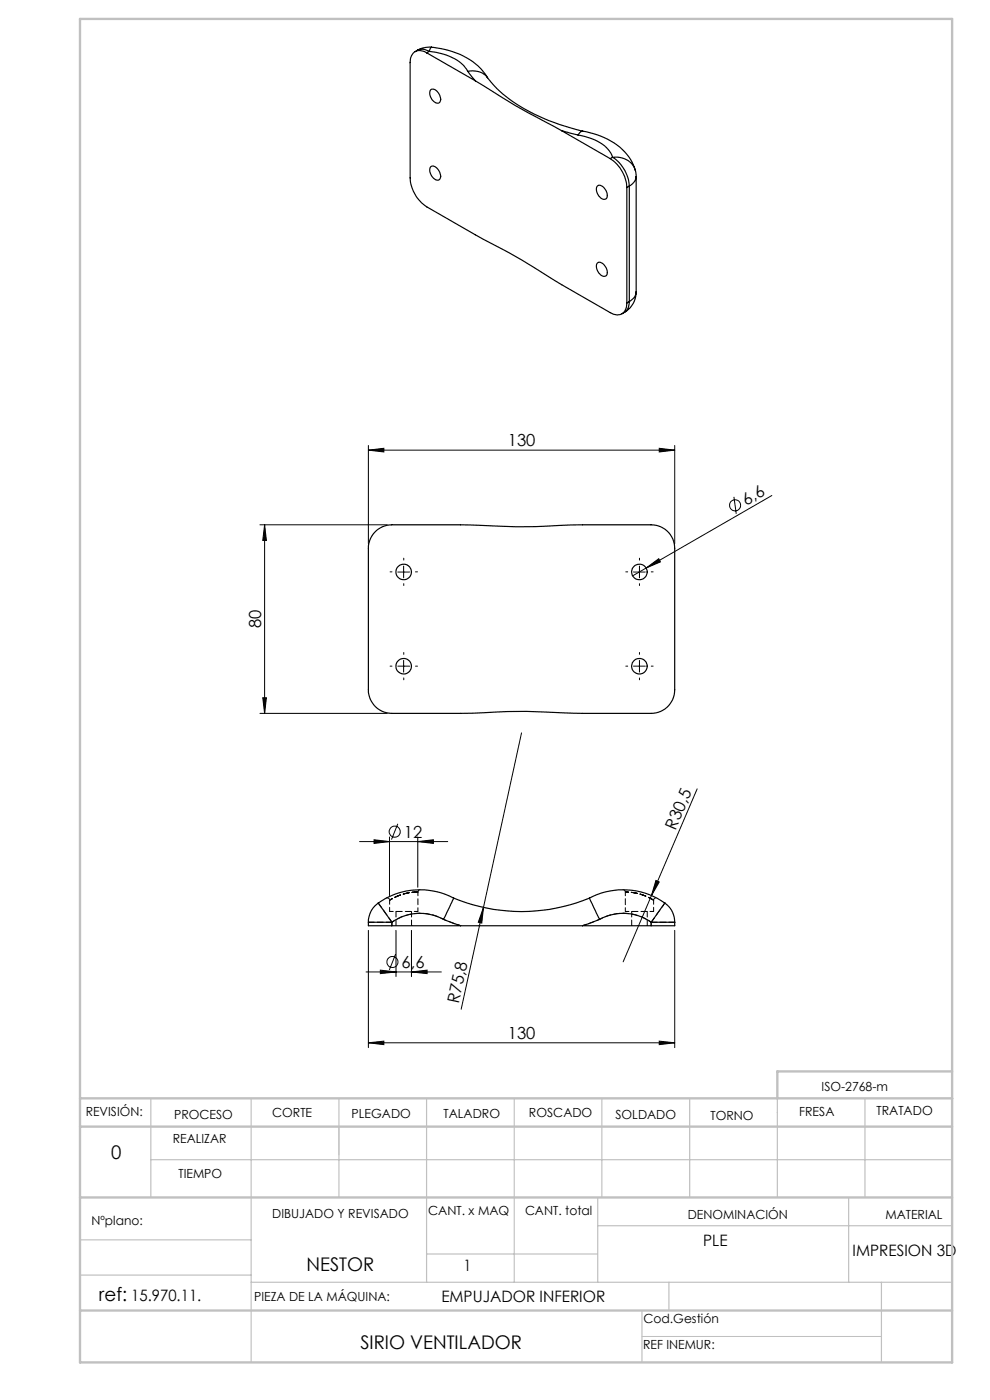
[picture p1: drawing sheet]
<svg xmlns="http://www.w3.org/2000/svg" width="210mm" height="297mm" viewBox="0 0 210 297" stroke-linecap="round" stroke-linejoin="round" font-family="sans-serif">
<g fill="none" stroke="#000" stroke-width=".21">
<path d="M78.1 95.5l3.3-.4v.8zM78.1 94.5v20.8M78.1 95.5h65M139.8 95.1l3.3 .4-3.3 .4zM143.1 94.5v20.8M55.1 111.3h27M56.1 111.3v40M56.1 111.3l.4 3.3h-.8zM155.7 105.4l.5 3.6M163.7 105.1l-26.6 15.4M84.4 121.4h2.5M85.6 120.1v2.5"/>
<path d="M134.4 121.4h2.5M135.6 120.1v2.5M137.1 120.5l2.6-2 .4 .7zM137.1 120.5l-2.9 1.7M55.1 151.3h27M55.7 148h.8l-.4 3.3zM84.4 141.3h2.5M85.6 140.1v2.5M110.6 155.5l-8 37M134.4 141.3h2.5M135.6 140.1v2.5M76.3 178.5h18.7"/>
<path d="M79.3 178.1l3.3 .4-3.3 .4zM82.6 177.5v12.5M84.4 174.8l-1.4 3.3M88.6 178.5l3.3-.4v.8zM88.6 177.5v10.7M147.9 167.4l-15.7 36.6M78.1 197.4v24.8M84 197.4v9.8M87.3 197.4v9.8M102.6 192.5l-.4 3.3-.7-.2zM102.6 192.5l-4.8 21.6M139.1 186.8l.7 .3-1.6 2.9z"/>
<path d="M143.1 197.4v24.8M77.6 206.2h16M80.7 205.8l3.3 .4-3.3 .3zM83.9 202.4l-1.3 3.4M87.3 206.2l3.3-.4v.7zM78.1 221.2l3.3-.3v.7zM78.1 221.2h65M139.8 220.9l3.3 .3-3.3 .4z"/>
<circle cx="155.9" cy="107.2" r="1.18"/>
<circle cx="83.7" cy="176.4" r="1.18"/>
<circle cx="83.2" cy="204.1" r="1.18"/>
</g>
<g fill="none" stroke="#000" stroke-width=".21" stroke-dasharray="15.2 1.3 1.3 1.3">
<path d="M85.6 118.8v-.4M135.6 118.8v-.4M83.1 121.3h-.4M85.6 138.8v-.4M85.6 123.8v.4M88.1 121.3h.4M133.1 121.3h-.4M135.6 138.8v-.4M135.6 123.8v.4M138.1 121.3h.4M83.1 141.3h-.4M85.6 143.8v.4"/>
<path d="M88.1 141.3h.4M133.1 141.3h-.4M135.6 143.8v.4M138.1 141.3h.4"/>
</g>
<path d="M71.9 239v6M136.2 283.5h50.8" fill="none" stroke="#c0c0c0" stroke-width=".21"/>
<g fill="none" stroke="#c0c0c0" stroke-width=".25">
<path d="M32 233v21M53.3 233v56M71.9 233v21M90.5 233v39M109.1 233v39M127.7 233v21M146.3 233v21M164.9 233v21M183.5 233v21M32 246h170M126.8 254v18M180 254v18"/>
<path d="M17 270.5h36.3M17 263h36.3M53.3 272h148.7M90.5 266h36.3M126.8 260h75.2M136.2 278v11M141.9 272v6M187 272v17"/>
</g>
<path d="M17 4h185v285h-185zM17 233h185M17 239h185M202 227.3h-37.1v5.7M17 254h185M17 278h185" fill="none" stroke="#c0c0c0" stroke-width=".5"/>
<g fill="#000">
<path d="M137.1 120.5l2.6-2 .4 .7zM102.6 192.5l-.4 3.3-.7-.2zM139.1 186.8l.7 .3-1.6 2.9z"/>
<path d="M78.1 95.5l3.3-.4v.8zM139.8 95.1l3.3 .4-3.3 .4zM79.3 178.1l3.3 .4-3.3 .4zM88.6 178.5l3.3-.4v.8zM80.7 205.8l3.3 .4-3.3 .3zM87.3 206.2l3.3-.4v.7z"/>
<path d="M56.1 111.3l.4 3.3h-.8zM55.7 148h.8l-.4 3.3z"/>
<path d="M139.8 220.9l3.3 .3-3.3 .4zM78.1 221.2l3.3-.3v.7z"/>
</g>
<g fill="none" stroke="#000" stroke-width=".25">
<path d="M88.5 10.7a2.6 2.6 0 0 1 2.6 .2M88.5 10.7l-.4 .3M90.5 11.2a2.15 2.15 0 0 0-2.5-.2 2.15 2.15 0 0 0-1 2.3v24.4a8 8 0 0 0 3.5 6.2l10.3 5.9a187.9 187.9 0 0 1 18.3 10.6l10.3 5.9a2.15 2.15 0 0 0 2.5 .3 2.15 2.15 0 0 0 1.1-2.3M90.5 11.2l10.3 5.9M91.1 10.9a10.9 10.9 0 0 1 7.9 3.8l.2 .4M91.1 10.9l-.6 .3M91.4 19a1.61 1.61 0 0 1 2 1.6 .83 .83 0 0 1-.2 1.2 .83 .83 0 0 1-1.2-.2 2.1 2.1 0 0 1-.6-2.6zM91.5 10a15.5 15.5 0 0 1 11.7 6.1l.2 .4M91.5 10a5.5 5.5 0 0 0-3 .7M91.5 10l-.2 .2-.2 .7M99.2 15.1a4.2 4.2 0 0 1 4.6 1.9 31.9 31.9 0 0 0 14.8 9.4l5 1.4M99.2 15.1l1.6 2"/>
<path d="M100.8 17.1a185.3 185.3 0 0 0 18.3 10.6M91.4 35.4a1.34 1.34 0 0 1 1.8 .9 1.3 1.3 0 0 1-.2 1.9 2.03 2.03 0 0 1-1.6-2.8zM119.1 27.7l3.5 .9M119.1 27.7l10.3 6M122.6 28.6a9.8 9.8 0 0 1 7 3.9l.3 .9M123.6 27.8a14.4 14.4 0 0 1 10.5 6.6l.6 1.7M123.6 27.8l-.4 .1-.6 .7M126.7 39.5a1.38 1.38 0 0 1 1.9 .9 1.15 1.15 0 0 1-.4 1.9 2.1 2.1 0 0 1-1.5-2.8zM129.4 33.7a7.9 7.9 0 0 1 3.6 6.1M129.9 33.4a7.9 7.9 0 0 1 3.6 6.1M129.9 33.4a4.3 4.3 0 0 1 4.8 2.7M129.9 33.4l-.5 .3"/>
<path d="M133 39.8v24.5M133.5 39.5l-.5 .3M133.5 39.5v24.5M134.7 36.1l.2 1.4M134.9 37.5a2.48 2.48 0 0 1-1.4 2M134.9 37.5v24.4M126.7 55.8a1.38 1.38 0 0 1 1.9 1 1.15 1.15 0 0 1-.4 1.8 2.1 2.1 0 0 1-1.5-2.8zM132.4 66.3l-.5 .3M133.5 64a2.5 2.5 0 0 1-1.1 2.3M133.5 64l-.5 .3M134.9 61.9a5 5 0 0 1-2.5 4.4M134.9 61.9a2.46 2.46 0 0 1-1.4 2.1"/>
<path d="M79.8 112.6l1.3-.8 1-.4 1-.1 18.6 .1a137.4 137.4 0 0 0 19.4 0l17-.1a5 5 0 0 1 5 5v30a5 5 0 0 1-5 5l-18.5-.1a137.1 137.1 0 0 0-19.4 .1h-17.1a5 5 0 0 1-5-5v-30a4.9 4.9 0 0 1 1.7-3.7zM78.1 195.6h5M78.1 195.6v.8h5M80.2 191.6l2.9 4M80.2 191.6a4.8 4.8 0 0 0-2.1 4M83.1 195.6v.8M83.1 196.4h14.6M94.1 195l3.6 1.4M94.1 195a10.3 10.3 0 0 0-11 .6M96.2 190.5l-2.1 4.5M96.2 190.5a37.7 37.7 0 0 0 28.8 0M96.2 190.5a15.4 15.4 0 0 0-16 1.1"/>
<path d="M97.7 196.4h25.9M123.6 196.4h14.5M125 190.5l2.2 4.5M125 190.5a15.4 15.4 0 0 1 16 1.1M127.2 195l-3.6 1.4M127.2 195a10.2 10.2 0 0 1 10.9 .6M138.1 195.6h5M138.1 195.6v.8M141 191.6l-2.9 4M141 191.6a4.8 4.8 0 0 1 2.1 4M143.1 195.6v.8h-5"/>
<circle cx="85.6" cy="121.3" r="1.65"/>
<circle cx="135.6" cy="121.3" r="1.65"/>
<circle cx="85.6" cy="141.3" r="1.65"/>
<circle cx="135.6" cy="141.3" r="1.65"/>
</g>
<path d="M80.3 191.6l2.8 4M83.1 195.6h-5M88.6 189.2h-.3a11.3 11.3 0 0 0-5.6 1.8l.2-.2a11.2 11.2 0 0 1 5.7-1.6M88.6 189.2a11.3 11.3 0 0 0-6 1.8l.2-.1a11.2 11.2 0 0 1 5.8-1.7M132.6 189.2h.1M138.6 191l-.4-.3a11.2 11.2 0 0 0-5.6-1.5h.2a11.3 11.3 0 0 1 5.8 1.8M138.6 191l-.4-.3a11.2 11.2 0 0 0-5.5-1.5h.1a11.3 11.3 0 0 1 5.8 1.8M141 191.6l-2.9 4M143.1 195.6h-5" fill="none" stroke="#000" stroke-width=".21" stroke-dasharray="1.3 .6"/>
<path d="M82 190.5a.5 .5 0 0 1 .6 .5M88.6 193.4h-6M88.6 193.4v-4.2M132.6 189.2v4.2M138.6 193.4h-6M138.6 191a.5 .5 0 0 1 .7-.5" fill="none" stroke="#000" stroke-width=".21" stroke-dasharray="1.3 .6" stroke-dashoffset=".5"/>
<path d="M83.1 195.6a10.3 10.3 0 0 1 11-.6M94.1 195l3.6 1.4M123.6 196.4l3.6-1.4M127.2 195a10.3 10.3 0 0 1 10.9 .6" fill="none" stroke="#000" stroke-width=".21" stroke-dasharray="1.3 .6" stroke-dashoffset=".6"/>
<path d="M82.6 191v2.4M83.1 196.4v-.8M88.6 189.2l.2-.3 .3-.2M132.2 188.7l.4 .3v.2M138.1 195.6v.8M138.6 193.4v-2.4" fill="none" stroke="#000" stroke-width=".21" stroke-dasharray="1.3 .6" stroke-dashoffset=".4"/>
<path d="M84 193.4v3M87.3 196.4v-3M134 193.4v3M137.3 196.4v-3" fill="none" stroke="#000" stroke-width=".21" stroke-dasharray="1.3 .6" stroke-dashoffset=".1"/>
<g font-size="4">
<text x="23.6" y="245.9">0</text>
<text x="65" y="269.6">NESTOR</text>
<text x="21" y="276">ref:</text>
<text x="76.4" y="286.2">SIRIO VENTILADOR</text>
</g>
<g font-size="3.5">
<text x="107.7" y="94.7">130</text>
<text x="158.3" y="107.4" transform="rotate(-30 158.3 107.4)">6,6</text>
<text x="55.4" y="133.3" transform="rotate(-90 55.4 133.3)">80</text>
<text x="85.7" y="177.8">12</text>
<text x="143.3" y="176.2" transform="rotate(-67 143.3 176.2)">R30,5</text>
<text x="85.2" y="205.4">6,6</text>
<text x="97.3" y="213" transform="rotate(-78 97.3 213)">R75,8</text>
<text x="107.7" y="220.5">130</text>
</g>
<g font-size="3.3">
<text x="98.3" y="269.6">1</text>
<text x="149.2" y="264.3">PLE</text>
<text x="180.9" y="266.4">IMPRESION 3D</text>
<text x="27.8" y="276">15.970.11.</text>
<text x="93.6" y="276.1">EMPUJADOR INFERIOR</text>
</g>
<g font-size="2.7">
<text x="174.3" y="231.4">ISO-2768-m</text>
<text x="18.2" y="236.7">REVISIÓN:</text>
<text x="36.9" y="237.5">PROCESO</text>
<text x="57.7" y="236.9">CORTE</text>
<text x="74.6" y="237.2">PLEGADO</text>
<text x="94.1" y="237.2">TALADRO</text>
<text x="112.2" y="237">ROSCADO</text>
<text x="130.6" y="237.4">SOLDADO</text>
<text x="150.7" y="237.5">TORNO</text>
<text x="169.5" y="236.8">FRESA</text>
<text x="185.9" y="236.6">TRATADO</text>
<text x="36.6" y="242.5">REALIZAR</text>
<text x="37.9" y="250">TIEMPO</text>
<text x="90.8" y="257.8">CANT. x MAQ</text>
<text x="111.4" y="257.8">CANT. total</text>
<text x="19.4" y="259.8">Nºplano:</text>
<text x="57.8" y="258.4">DIBUJADO Y REVISADO</text>
<text x="145.9" y="258.6">DENOMINACIÓN</text>
<text x="187.8" y="258.6">MATERIAL</text>
<text x="53.9" y="276">PIEZA DE LA MÁQUINA:</text>
<text x="136.5" y="280.8">Cod.Gestión</text>
<text x="136.4" y="286.2">REF INEMUR:</text>
</g>
</svg>
